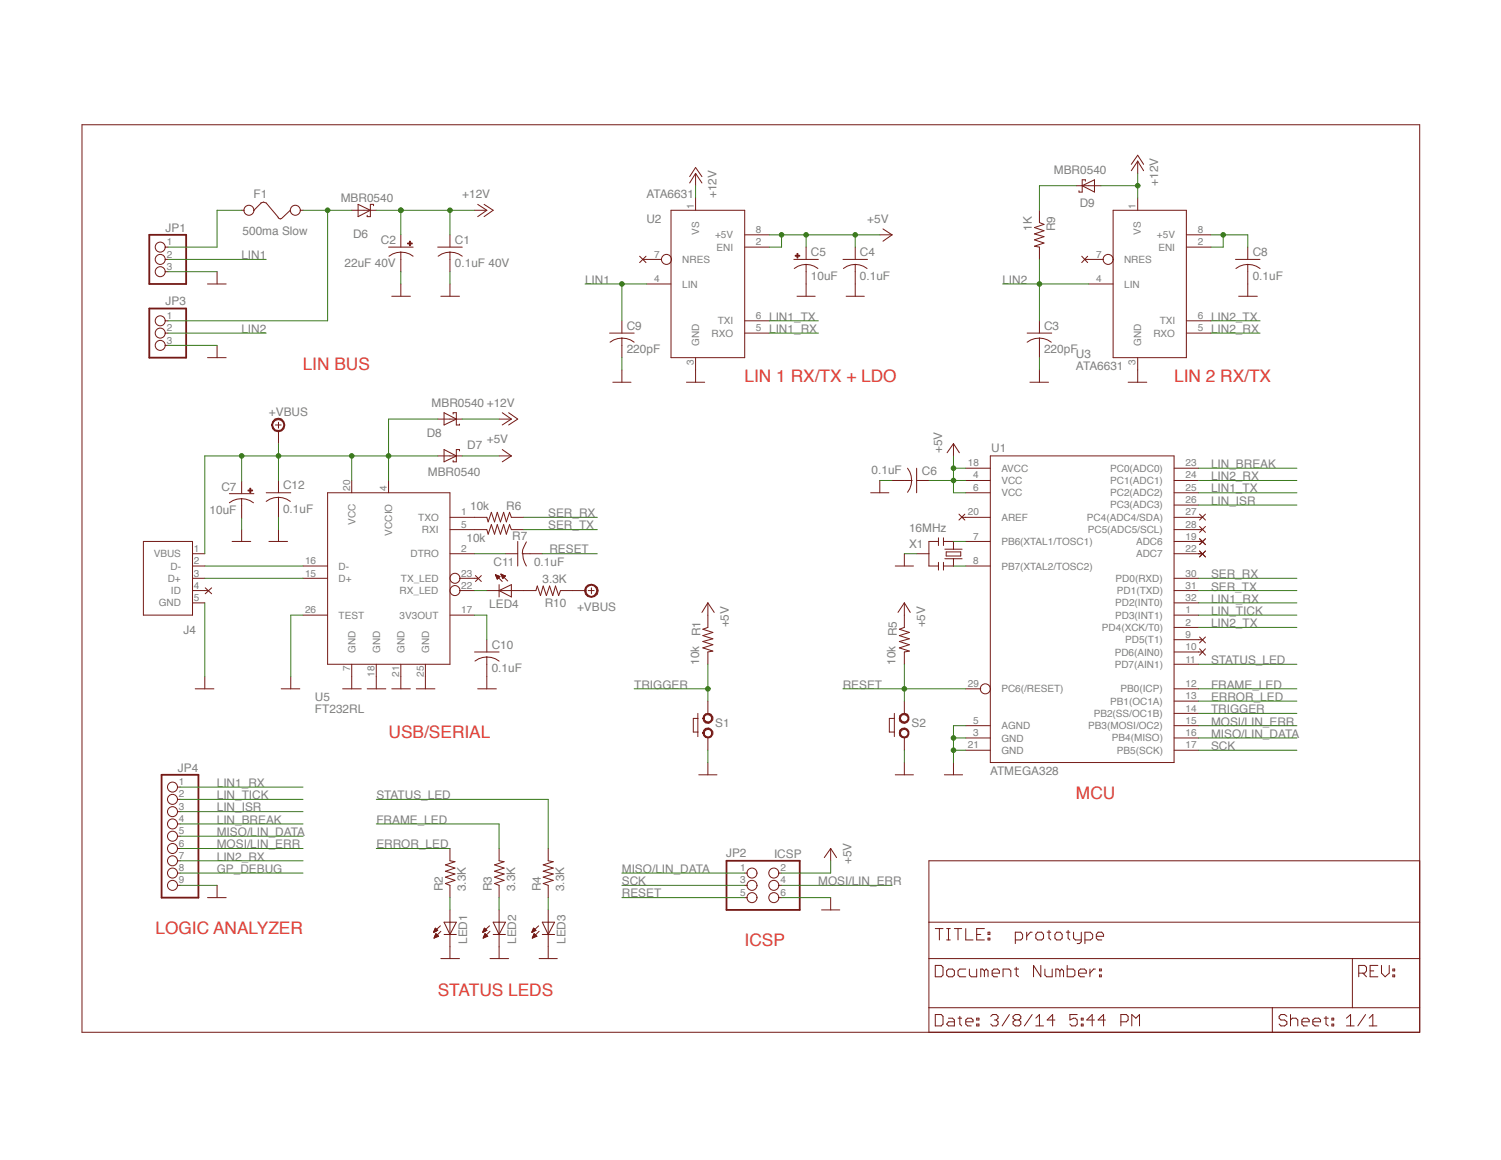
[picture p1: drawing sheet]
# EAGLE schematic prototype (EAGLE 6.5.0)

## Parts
C1  0.1uF 40V  C-USC0805  [C0805]
C2  22uF 40V  CPOL-USUD-6,3X5,8  [UD-6,3X5,8_NICHICON]
C3  220pF  C-USC0805  [C0805]
C4  0.1uF  C-USC0805  [C0805]
C5  10uF  CPOL-USA/3216-18R  [A/3216-18R]
C6  0.1uF  C-USC0805  [C0805]
C7  10uF  CPOL-USA/3216-18R  [A/3216-18R]
C8  0.1uF  C-USC0805  [C0805]
C9  220pF  C-USC0805  [C0805]
C10  0.1uF  C-USC0805  [C0805]
C11  0.1uF  C-USC0805  [C0805]
C12  0.1uF  C-USC0805  [C0805]
D6  MBR0540  SMF5.0AT1  [SOD123FL]
D7  MBR0540  SMF5.0AT1  [SOD123FL]
D8  MBR0540  SMF5.0AT1  [SOD123FL]
D9  MBR0540  SMF5.0AT1  [SOD123FL]
F1  500ma Slow  FUSE  [1206]
J4  USBSMD  [USB-MINIB]
JP1  PINHD-1X3  [1X03]
JP2  ICSP  PINHD-2X3  [2X03]
JP3  PINHD-1X3  [1X03]
JP4  PINHD-1X9  [1X09]
LED1  LED  [1206-LED]
LED2  LED  [1206-LED]
LED3  LED  [1206-LED]
LED4  LED  [1206-LED]
R1  10k  R-US_R0805  [R0805]
R2  3.3K  R-US_R0805  [R0805]
R3  3.3K  R-US_R0805  [R0805]
R4  3.3K  R-US_R0805  [R0805]
R5  10k  R-US_R0805  [R0805]
R6  10k  R-US_R0805  [R0805]
R7  10k  R-US_R0805  [R0805]
R9  1K  R-US_R0805  [R0805]
R10  3.3K  R-US_R0805  [R0805]
S1  PUSH_BUTTON  [DUMMY-2]
S2  PUSH_BUTTON  [DUMMY-2]
U1  ATMEGA328  [TQFP32-08]
U2  ATA6631  [SO-08]
U3  ATA6631  [SO-08]
U5  FT232RL  [SSOP28DB]
X1  16MHz  RESONATORSMD  [RESONATOR-SMD]

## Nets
+5V: C4.1 C5.+ C6.1 D7.C JP2.2 R1.1 R5.1 U1.4(VCC) U1.6(VCC) U1.18(AVCC) U2.2(ENI) U2.8(+5V)
+12V: C1.1 C2.+ D6.C D8.C D9.A U2.1(VS) U3.1(VS)
+VBUS: C7.+ C12.1 D7.A D8.A J4.1(VBUS) R10.1 U5.4(VCCIO) U5.20(VCC)
ERROR_LED: R2.2 U1.13(PB1(OC1A))
FRAME_LED: R3.2 U1.12(PB0(ICP))
GND: C1.2 C2.- C3.2 C4.2 C5.- C6.2 C7.- C8.2 C9.2 C10.2 C12.2 J4.5(GND) JP1.3 JP2.6 JP3.3 JP4.9 LED1.C LED2.C LED3.C S1.P$2 S2.P$2 U1.3(GND) U1.5(AGND) U1.21(GND) U2.3(GND) U3.3(GND) U5.7(GND) U5.18(GND) U5.21(GND) U5.25(GND) U5.26(TEST) X1.2
GP_DEBUG: JP4.8
LIN1: C9.1 JP1.2 U2.4(LIN)
LIN1_RX: JP4.1 U1.32(PD2(INT0)) U2.5(RXO)
LIN1_TX: U1.25(PC2(ADC2)) U2.6(TXI)
LIN2: C3.1 JP3.2 R9.2 U3.4(LIN)
LIN2_RX: JP4.7 U1.24(PC1(ADC1)) U3.5(RXO)
LIN2_TX: U1.2(PD4(XCK/T0)) U3.6(TXI)
LIN_BREAK: JP4.4 U1.23(PC0(ADC0))
LIN_ISR: JP4.3 U1.26(PC3(ADC3))
LIN_TICK: JP4.2 U1.1(PD3(INT1))
MISO/LIN_DATA: JP2.1 JP4.5 U1.16(PB4(MISO))
MOSI/LIN_ERR: JP2.4 JP4.6 U1.15(PB3(MOSI/OC2))
N$1: LED4.C U5.22(RX_LED)
N$2: LED3.A R4.1
N$3: LED2.A R3.1
N$4: LED1.A R2.1
N$6: D6.A F1.2 JP3.1
N$7: J4.3(D+) U5.15(D+)
N$8: J4.2(D-) U5.16(D-)
N$9: D9.C R9.1
N$12: R6.2 U5.1(TXO)
N$14: C11.1 U5.2(DTRO)
N$15: LED4.A R10.2
N$16: R7.2 U5.5(RXI)
N$22: C10.1 U5.17(3V3OUT)
RESET: C11.2 JP2.5 R5.2 S2.P$1 U1.29(PC6(/RESET))
SCK: JP2.3 U1.17(PB5(SCK))
SECONDARY_5V: C8.1 U3.2(ENI) U3.8(+5V)
SER_RX: R6.1 U1.30(PD0(RXD))
SER_TX: R7.1 U1.31(PD1(TXD))
STATUS_LED: R4.2 U1.11(PD7(AIN1))
TRIGGER: R1.2 S1.P$1 U1.14(PB2(SS/OC1B))
VBAT: F1.1 JP1.1
XTAL1: U1.7(PB6(XTAL1/TOSC1)) X1.3
XTAL2: U1.8(PB7(XTAL2/TOSC2)) X1.1
Unconnected: J4.4(ID) U1.9(PD5(T1)) U1.10(PD6(AIN0)) U1.19(ADC6) U1.20(AREF) U1.22(ADC7) U1.27(PC4(ADC4/SDA)) U1.28(PC5(ADC5/SCL)) U2.7(NRES) U3.7(NRES) U5.23(TX_LED)

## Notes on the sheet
- LIN BUS
- LIN 1 RX/TX + LDO | LIN 2 RX/TX
- USB/SERIAL
- MCU
- LOGIC ANALYZER
- ICSP
- STATUS LEDS
